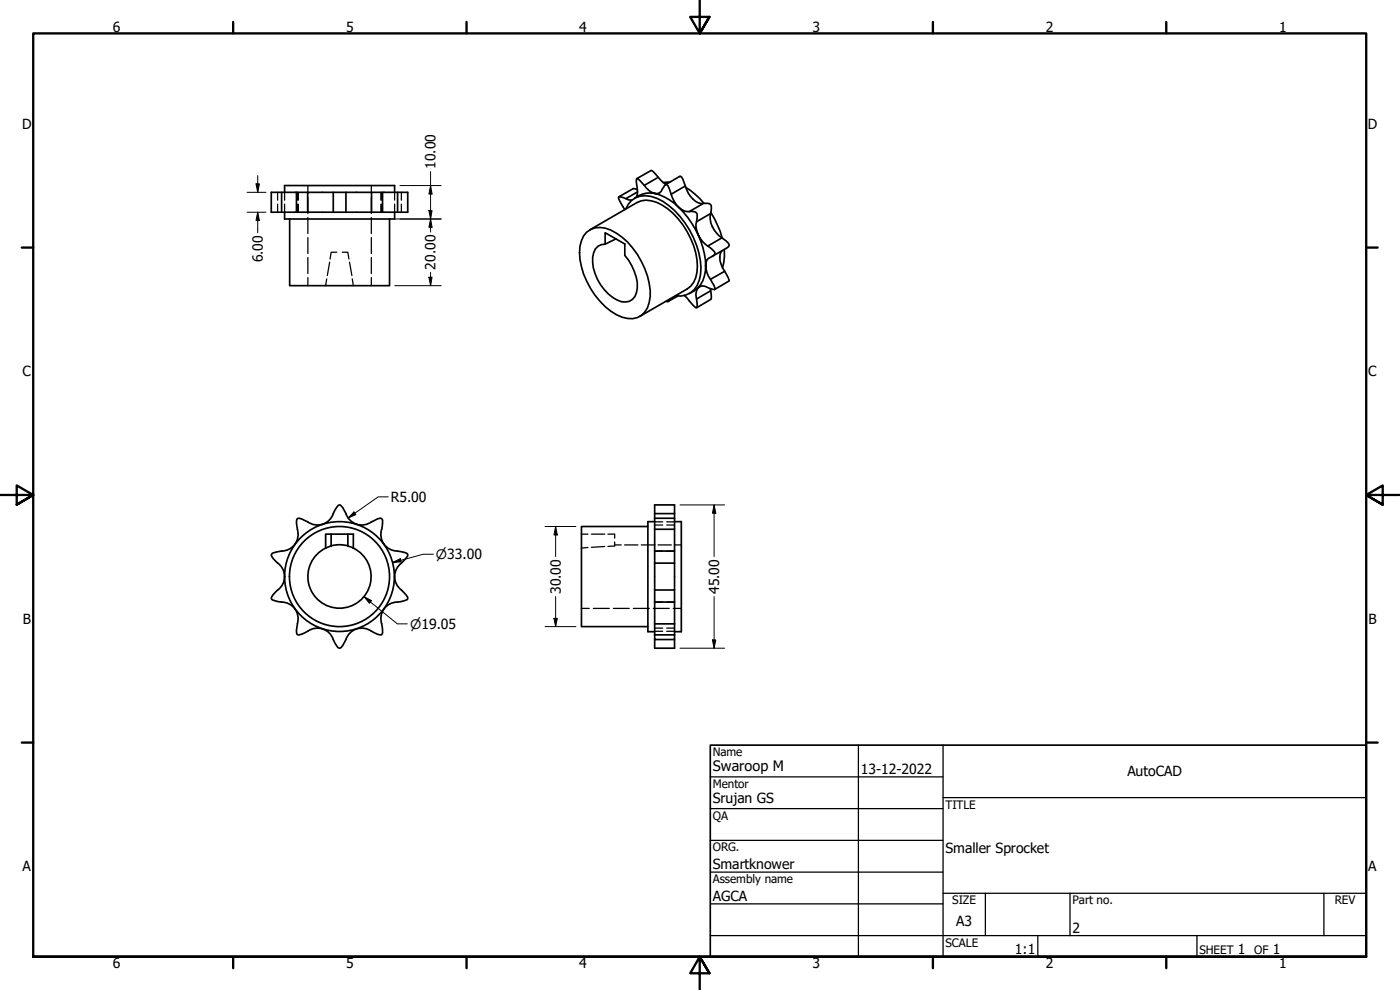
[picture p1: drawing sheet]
<svg xmlns="http://www.w3.org/2000/svg" width="420mm" height="297mm" viewBox="0 0 420 297" stroke-linecap="round" stroke-linejoin="round" font-family="sans-serif">
<!-- layer: Visible (ANSI) -->
<g fill="none" stroke="#000" stroke-width=".51">
<path d="M81.4 57.7h41v6h-41zM84.5 57.7v6M85.4 57.7v-2h33v2M89 57.7v6M92.3 57.7v6M100 57.7v6M103.8 57.7v6M111.5 57.7v6M114.8 57.7v6M119.3 57.7v6M191 59.2a7.9 7.9 0 0 0-.1-4.7l.2-.9h.2l1.4 1.2a8.3 8.3 0 0 0 3.8 3.2 7.4 7.4 0 0 0-6.1 1.5M191.1 53.6l4.3-2.4h.3l1.1 1.2a9.9 9.9 0 0 0 3.1 2.9"/>
<path d="M191.3 56.9l-1.3-.3-4.3 2.4M191.3 57.6l-3.5 2M196.5 58a1.73 1.73 0 0 0 2.3-1.2l.7-1.1 .3-.3h.3a8.1 8.1 0 0 1 1.7 4l1.1 2 .8 .8a16 16 0 0 0-7.2-4.2zM197.5 53.2l-4.1 2.4M199.7 55.4l4.5-2.5a2.29 2.29 0 0 1 1 1.7l.5 1.2a7.1 7.1 0 0 0 4.7 5.3l1.4-.1a1.29 1.29 0 0 1 1.7 1.5 7.7 7.7 0 0 0 2.3 8.3l.9 .6a3.8 3.8 0 0 1 2.1 2.2l-.1 .4-.8 .5-4.2 2.4M201 54.7l-1.9 .1M205.7 55.8l-4.3 2.5M205.8 56.2a21.6 21.6 0 0 1 5.5 4.8M85.4 63.7v2h33v-2M86.9 65.7v20h30v-20M176.1 69.6a7.1 7.1 0 0 1 8.9 .4 23.4 23.4 0 0 1 10.1 19 6.9 6.9 0 0 1-3.8 6.3 8.6 8.6 0 0 1-8-2 23.9 23.9 0 0 1-9.4-17.5 8.6 8.6 0 0 1 2.2-6.2zM177 68.9l14.2-8.1a8.7 8.7 0 0 1 9.1 1.8 24.1 24.1 0 0 1 9 17.3 7.7 7.7 0 0 1-3.1 6.8l-14.2 8.2"/>
<path d="M181.6 69.8l5.9 3.4v3.4a15 15 0 0 1 3.8 9.8 3.9 3.9 0 0 1-1.9 3.7 3.9 3.9 0 0 1-4.2-.1 14.3 14.3 0 0 1-7.3-12.9 3.7 3.7 0 0 1 3.7-3.8zM184.8 71.7l-3.2 1.6M187.8 62.8a6.1 6.1 0 0 1 7.5-3.9 20.2 20.2 0 0 1 11.6 10.1 22.6 22.6 0 0 1 3.3 13.3 6.5 6.5 0 0 1-7.4 6.5M189.6 60.1l-.9-.1-2.3-.9-.7 .1a8.2 8.2 0 0 0 1.8 3.7M203.7 62.2a5.1 5.1 0 0 0 4.5 1.3l.5 .1 .5 .5v1.7a5.8 5.8 0 0 0 .3 4.7 28.8 28.8 0 0 0-5.8-8.3zM209.5 70.5a11.4 11.4 0 0 0 4.3 4.4l.8 1a1.37 1.37 0 0 1-1.4 1.3 2.26 2.26 0 0 0-1.4 2.5 22.9 22.9 0 0 0-2.3-9.2zM211.1 61l-4.2 2.5M211.8 79.7a9 9 0 0 0 1.9 5.1l.9 1.9-1.4-.1a3.1 3.1 0 0 0-3.7-.3 9.2 9.2 0 0 0 2.3-6.6zM213.3 64.1l-4.3 2.4M213.4 63.8a30.4 30.4 0 0 1 3.3 7.6M216.7 75.2a4.8 4.8 0 0 0 .2 5.2l1.7 3 .2 .9-4.4 2.6M216.7 71.4l-4.3 2.4"/>
<path d="M217.4 74.9v1.9l-.5 3.5M201.2 89.6l-.7 .9-.5-.2M203.4 88.8l-2.9 1.7M206.9 88.1l2.6-1.8a3.6 3.6 0 0 0-.5 3.4l.2 1.7-.2 .9a6.9 6.9 0 0 1-2.8-2.9l-.8-.8M213.2 86.6l.3 2.3-.2 .9-4.2 2.5M213.3 87.2l-4.3 2.5M217.5 81.4l-4.3 2.4M89.2 158.8a5 5 0 0 1-4.7 6.5l-2.7 .7-.3 .4a2.12 2.12 0 0 0 1 1.8l.8 .8M89.3 158.8l-.2-1a1.8 1.8 0 0 1 .4-2.3l1 .2 1.8 .9a5 5 0 0 0 7.7-2.5l.5-1a2.26 2.26 0 0 1 1.4-1.6 5 5 0 0 1 2.2 3.2 5 5 0 0 0 7.4 1.9l1-.5a1.84 1.84 0 0 1 2.1-.5l.2 .5-.1 1.7a5.5 5.5 0 0 0 1.5 6.5l1.8 .9 2.3 .3a2.2 2.2 0 0 1 2.1 .9 5.4 5.4 0 0 1-2.4 3 5 5 0 0 0 .5 7.6l.7 .8a2.05 2.05 0 0 1 1.2 1.8 5.3 5.3 0 0 1-3.8 1.1 5 5 0 0 0-4 6.5l.1 1.1a2.25 2.25 0 0 1-.1 2.1 5.2 5.2 0 0 1-3.7-1.4 5 5 0 0 0-7.1 2.9M194.4 158h-19.9v30h19.9M196.5 155.5v-4h5.9v4M196.5 155.5v35"/>
<path d="M196.5 154.1h5.9M196.5 158.8h5.9M196.5 155.5h5.9M196.5 156.5h-2.1v33h2.1M202.4 155.5v35M202.4 156.5h2.1v33h-2.1M83.3 177l-.8 .8a1.72 1.72 0 0 0-.9 2.1l1.8 .6a5.5 5.5 0 0 1 5.8 3.4l.3 1.9-.3 1.4M83.4 169l1.3 1.4 .5 1.3 .2 1.3M85.4 173l-.4 2-.7 1.1-1 .9M97.7 164.5v-4.2h8.3v4.2M97.7 164.5a9.5 9.5 0 0 0-3.2 14.4 9.5 9.5 0 0 0 14.8 0 9.5 9.5 0 0 0-3.3-14.4M99.4 163.8l-1.7 .7"/>
<path d="M99.4 160.3v3.5M99.4 163.8l2.8-.4 2.2 .4M104.4 163.8l1.6 .7M104.4 160.3v3.5M196.5 165.3h5.9M196.5 169h5.9M196.5 177h5.9M89.3 187.2l-.2 1.1a1.75 1.75 0 0 0 .4 2.2l1-.2 1.8-.9a5 5 0 0 1 7.7 2.5M100 191.9l1.4 2.4 .5 .2a1.95 1.95 0 0 0 1.4-1.7l.5-.9M196.5 190.5v1.4h5.9v-1.4M196.5 191.9v2.6h5.9v-2.6M196.5 187.2h5.9"/>
<path d="M196.5 180.6h5.9M196.5 190.5h5.9"/>
<circle cx="101.9" cy="173" r="15"/>
<circle cx="101.9" cy="173" r="16.5"/>
</g>
<!-- layer: Hidden (ANSI) -->
<g fill="none" stroke="#000" stroke-width=".38">
<path d="M83.3 57.7v2.4M85.4 57.7v2.4M89.3 57.7v2.4M89.5 57.7v2.4M92.4 55.7v2.4M92.4 59.3v4.8M111.4 55.7v2.4M111.4 59.3v4.8M114.3 57.7v2.4M114.6 57.7v2.4M118.4 57.7v2.4M120.5 57.7v2.4"/>
<path d="M83.3 61.3v2.4M85.4 61.3v2.4M89.3 61.3v2.4M89.5 61.3v2.4M92.4 65.3v4.8M92.4 71.3v4.8M92.4 77.3v4.8M98.9 78.7l-.7 4M101.1 75.7h-1.7l-.3 2M102.7 75.7h1.7l.3 2M104.9 78.7l.7 4M111.4 65.3v4.8"/>
<path d="M111.4 71.3v4.8M111.4 77.3v4.8M114.3 61.3v2.4M114.6 61.3v2.4M118.4 61.3v2.4M120.5 61.3v2.4M92.4 83.3v2.4M98 83.7l-.3 2M105.7 83.7l.3 2M111.4 83.3v2.4M196.5 156.6h2.4M196.5 157.5h2.4"/>
<path d="M200.1 156.6h2.3M200.1 157.5h2.3M174.5 160.3h2M176.5 164.3l-2 .2M177.5 160.3h4M181.5 163.9l-4 .3M182.4 160.3h2.1v1.2M184.5 162.6v1.2l-2.1 .1M184.5 163.5h1.9M187.5 163.5h4M192.5 163.5h4M196.5 165.3h2.4"/>
<path d="M197.5 163.5h4M200.1 165.3h2.3M202.4 163.5h2.1M174.5 182.5h2.3M178.1 182.5h4.8M184.1 182.5h4.7M190.1 182.5h4.8M196.1 182.5h4.8M196.5 189.4h2.4M196.5 188.5h2.4M196.5 180.6h2.4M200.1 189.4h2.3"/>
<path d="M200.1 188.5h2.3M200.1 180.6h2.3M202.1 182.5h2.4"/>
</g>
<g fill="#000">
<circle cx="196.5" cy="165.3" r=".19"/>
<circle cx="202.4" cy="165.3" r=".19"/>
<circle cx="196.5" cy="180.6" r=".19"/>
<circle cx="202.4" cy="180.6" r=".19"/>
</g>
<!-- layer: Border (ANSI) -->
<g fill="none" stroke="#000" stroke-width=".7">
<path d="M70 6.6v3.4M140 6.6v3.4M210 0v10l-2.9-4.9h5.8l-2.9 4.9 2.9-4.9M280 6.6v3.4M350 6.6v3.4M6.5 74.3h3.5M410 74.3h3.4M0 148.5h10l-5-2.8v5.7l5-2.9-5 2.9M420 148.5h-10l5-2.8v5.7l-5-2.9 5 2.9M6.5 222.8h3.5M410 222.8h3.4M10 287.1v-277.1h400v277.1h-400h400"/>
<path d="M70 287.1v3.4M140 287.1v3.4M212.9 292l-2.9-4.9 2.9 4.9h-5.8l2.9-4.9v9.9M280 287.1v3.4M350 287.1v3.4"/>
</g>
<!-- layer: Title (ANSI) -->
<g fill="none" stroke="#000" stroke-width=".38">
<path d="M213.2 233.1h69.8M257.6 223.6v63.5M283 239.3h127M283 223.6v63.5M213.2 242.6h69.8M213.2 252.1h69.8M213.2 261.7h69.8M213.2 271.2h69.8M283 268h127M295.7 268v12.7M321.1 268v12.7M397.3 268v12.7"/>
<path d="M213.2 280.7h196.8M311.5 280.7v6.4M359.2 280.7v6.4"/>
</g>
<path d="M213.2 223.6h196.8v63.5h-196.8z" fill="none" stroke="#000" stroke-width=".51"/>
<!-- layer: Dimension (ANSI) -->
<g fill="none" stroke="#000" stroke-width=".3">
<path d="M74.2 57.7h5.6M76.8 55.2h1.1l-.6 2.5zM77.3 52.7v5M120 55.7h12.4M129.2 55.7l.5 2.5h-1zM129.2 51.5v18.1M74.2 63.7h5.6M77.3 63.7l.6 2.5h-1.1zM77.3 63.7v6.1M118.5 65.7h13.9M128.7 63.2h1l-.5 2.5zM129.2 65.7l.5 2.5h-1z"/>
<path d="M118.5 85.7h13.9M128.7 83.2h1l-.5 2.5zM129.2 81.7v4M106.2 153.6l.6 .8-2.3 1zM116.5 149.1h-3l-9 6.3M163.6 158h9.2M166.8 158l.5 2.5h-1.1zM166.8 158v9M204.1 151.5h13.4M214.3 151.5l.5 2.5h-1zM214.3 151.5v15.5M109.3 179.1l2.2 1.1-.6 .8z"/>
<path d="M109.3 179.1l10 8.1h2.9M117.9 168.8l2.2-1.2 .3 1zM130 166.3h-3l-9.1 2.5M166.8 179v9M214.3 179v15.5M163.6 188h9.2M166.2 185.5h1.1l-.5 2.5zM204.1 194.5h13.4M213.8 192h1l-.5 2.5z"/>
</g>
<g fill="#000">
<path d="M76.8 55.2h1.1l-.6 2.5z" fill-rule="evenodd"/>
<path d="M129.2 55.7l.5 2.5h-1z" fill-rule="evenodd"/>
<path d="M77.3 63.7l.6 2.5h-1.1z" fill-rule="evenodd"/>
<path d="M128.7 63.2h1l-.5 2.5z" fill-rule="evenodd"/>
<path d="M129.2 65.7l.5 2.5h-1z" fill-rule="evenodd"/>
<path d="M128.7 83.2h1l-.5 2.5z" fill-rule="evenodd"/>
<path d="M106.2 153.6l.6 .8-2.3 1z" fill-rule="evenodd"/>
<path d="M214.3 151.5l.5 2.5h-1z" fill-rule="evenodd"/>
<path d="M117.9 168.8l2.2-1.2 .3 1z" fill-rule="evenodd"/>
<path d="M166.8 158l.5 2.5h-1.1z" fill-rule="evenodd"/>
<path d="M109.3 179.1l2.2 1.1-.6 .8z" fill-rule="evenodd"/>
<path d="M166.2 185.5h1.1l-.5 2.5z" fill-rule="evenodd"/>
<path d="M213.8 192h1l-.5 2.5z" fill-rule="evenodd"/>
</g>
<text font-size="4.3" x="213.9" y="231.4">Swaroop M</text>
<g font-size="4.2">
<text x="33.8" y="9.6">6</text>
<text x="103.9" y="9.6">5</text>
<text x="173.9" y="9.6">4</text>
<text x="243.8" y="9.6">3</text>
<text x="313.9" y="9.6">2</text>
<text x="383.9" y="9.6">1</text>
<text x="6.7" y="38.7">D</text>
<text x="410.5" y="38.7">D</text>
<text x="130.7" y="50.7" transform="rotate(-90 130.7 50.7)">10.00</text>
<text x="78.9" y="78.7" transform="rotate(-90 78.9 78.7)">6.00</text>
<text x="130.7" y="80.9" transform="rotate(-90 130.7 80.9)">20.00</text>
<text x="6.8" y="113">C</text>
<text x="410.7" y="113">C</text>
<text x="117.3" y="150.6">R5.00</text>
<text x="168.3" y="178.2" transform="rotate(-90 168.3 178.2)">30.00</text>
<text x="215.8" y="178.2" transform="rotate(-90 215.8 178.2)">45.00</text>
<text x="6.9" y="187.2">B</text>
<text x="410.7" y="187.2">B</text>
<text x="258.4" y="232.3">13-12-2022</text>
<text x="338.3" y="232.9">AutoCAD</text>
<text x="213.9" y="241">Srujan GS</text>
<text x="283.8" y="255.9">Smaller Sprocket</text>
<text x="6.8" y="261.4">A</text>
<text x="213.9" y="260.8">Smartknower</text>
<text x="410.7" y="261.4">A</text>
<text x="213.9" y="270.4">AGCA</text>
<text x="287" y="277.8">A3</text>
<text x="321.9" y="280">2</text>
<text x="304.6" y="286.3">1:1</text>
<text x="371.5" y="286.2">1</text>
<text x="382" y="286.2">1</text>
<text x="33.8" y="290.5">6</text>
<text x="103.9" y="290.5">5</text>
<text x="173.9" y="290.5">4</text>
<text x="243.8" y="290.5">3</text>
<text x="313.9" y="290.5">2</text>
<text x="383.9" y="290.5">1</text>
</g>
<g font-size="3.9">
<text x="130.8" y="167.8">⌀33.00</text>
<text x="123.1" y="188.6">⌀19.05</text>
</g>
<g font-size="3.5">
<text x="213.9" y="226.9">Name</text>
<text x="213.9" y="236.4">Mentor</text>
<text x="213.9" y="245.9">QA</text>
<text x="283.8" y="242.6">TITLE</text>
<text x="213.9" y="255.4">ORG.</text>
<text x="213.9" y="265">Assembly name</text>
<text x="285.8" y="271.3">SIZE</text>
<text x="321.9" y="271.3">Part no.</text>
<text x="400.6" y="271.3">REV</text>
<text x="283.8" y="284">SCALE</text>
<text x="360" y="286.2">SHEET</text>
<text x="376.4" y="286.2">OF</text>
</g>
</svg>
